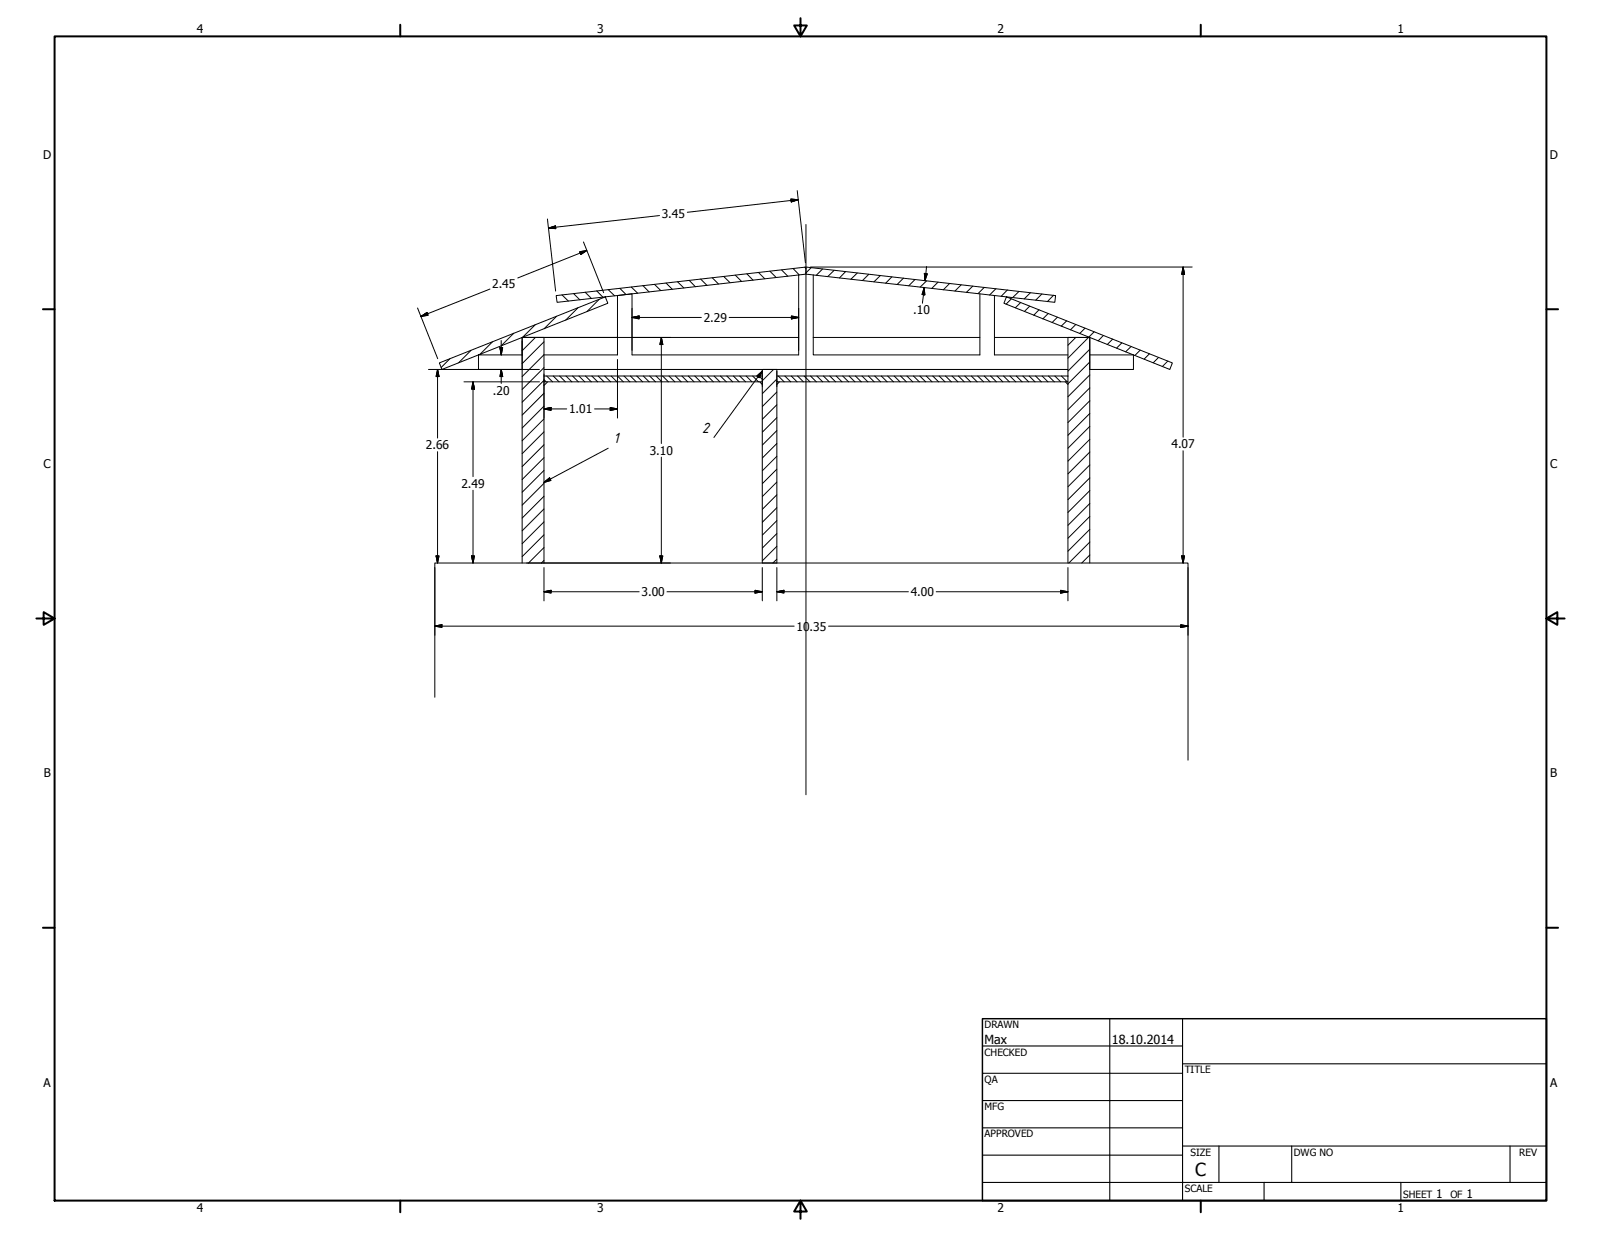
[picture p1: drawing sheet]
<svg xmlns="http://www.w3.org/2000/svg" width="559mm" height="432mm" viewBox="0 0 559 432" stroke-linecap="round" stroke-linejoin="round" font-family="sans-serif">
<g fill="none" stroke="#000" stroke-width=".35">
<path d="M224.4 99.7l2.2 2.2M228.4 99.3l2.2 2.1M232.5 98.8l2.1 2.2M236.5 98.4l2.2 2.1M240.5 97.9l2.2 2.2M244.5 97.4l2.3 2.2M248.6 97l2.2 2.1M252.6 96.5l2.2 2.2M256.7 96.1l2.1 2.1M260.7 95.6l2.1 2.2M264.7 95.1l2.2 2.2M268.7 94.7l2.2 2.1"/>
<path d="M272.8 94.2l2.2 2.2M276.8 93.7l2.2 2.2M280.9 93.3l.4 .4M283.1 93.5l-1.8 1.7M287.1 93.9l-2.2 2.2M291.1 94.4l-2.2 2.1M295.1 94.8l-2.1 2.2M299.2 95.3l-2.2 2.2M303.2 95.8l-2.1 2.1M307.3 96.2l-2.2 2.2M311.3 96.6l-2.2 2.3M315.3 97.1l-2.2 2.2"/>
<path d="M319.3 97.6l-2.1 2.2M323.4 98l-2.2 2.2M327.4 98.5l-2.2 2.1M331.5 98.9l-2.3 2.3M335.5 99.4l-2.2 2.2M339.5 99.9l-2.2 2.1M171.9 119.3l-4.3 4.3M179.3 116.3l-4.3 4.3M182.4 117.8l-.2 .2M186.8 113.3l-4.3 4.4M186.9 117.8l-4.7 4.6M189.9 119.3l-7.7 7.6"/>
<path d="M194.2 110.4l-4.3 4.3M196.2 102.9l2.2 2.2M200.2 102.5l2.2 2.1M201.7 107.4l-4.3 4.4M204.2 102l2.2 2.2M208.3 101.5l2.1 2.3M209.2 104.5l-4.3 4.3M212.3 101.1l2.2 2.2M216.3 100.6l2.2 2.2M220.3 100.2l2.3 2.2M343.5 100.3l-2.1 2.2M347.6 100.8l-2.2 2.2"/>
<path d="M351.6 101.2l-2.2 2.2M353 104.3l-1.8 1.9M355.7 101.7l-2.3 2.2M356.2 105.6l-1.8 1.8M359.4 106.9l-1.8 1.8M359.7 102.2l-2.2 2.1M362.6 108.1l-1.8 1.9M363.7 102.6l-2.2 2.2M365.9 109.4l-1.9 1.9M367.7 103.1l-2.1 2.2M369.1 110.7l-1.9 1.9M372.3 112l-1.9 1.9"/>
<path d="M375.5 117.8l-2.8 2.7M375.5 113.3l-1.9 1.8M378.7 114.6l-1.8 1.8M379.9 117.8l-7.2 7.2M381.9 115.8l-1.9 1.9M385.1 117.1l-1.8 1.9M388.4 118.4l-1.9 1.9M391.5 119.7l-1.8 1.8M157 125.3l-3 3M164.4 122.3l-4.3 4.3M189.9 137.3l-7.7 7.6M189.9 132.8l-7.7 7.6"/>
<path d="M189.9 128.3l-7.7 7.7M189.9 123.8l-7.7 7.6M189.9 132.5l.7 .8M190.8 131.3l2 2M193.1 131.3l2 2M195.3 131.3l2.1 2M197.5 131.3l2.1 2M199.8 131.3l2.1 2M202.1 131.3l2 2M204.3 131.3l2.1 2M206.6 131.3l2 2M208.8 131.3l2 2"/>
<path d="M211.1 131.3l2 2M213.3 131.3l2 2M215.5 131.3l2.1 2M217.8 131.3l2 2M220 131.3l2.1 2M222.2 131.3l2.1 2M224.5 131.3l2.1 2M226.8 131.3l2 2M229 131.3l2 2M231.3 131.3l2 2M233.5 131.3l2 2M235.7 131.3l2 2"/>
<path d="M238 131.3l2 2M240.2 131.3l2.1 2M242.5 131.3l2 2M244.7 131.3l2.1 2M247 131.3l2 2M249.2 131.3l2.1 2M251.5 131.3l2 2M253.7 131.3l2 2M256 131.3l2 2M258.2 131.3l2 2M260.4 131.3l2 2M262.7 131.3l2 2"/>
<path d="M264.9 131.3l1.2 1.1M270 129l-3.9 3.9M271.1 133l.4 .3M271.1 136.8l-5 5.1M271.1 132.3l-5 5.1M271.7 131.3l2 2M273.9 131.3l2.1 2M276.2 131.3l2 2M278.4 131.3l2 2M280.7 131.3l2 2M282.9 131.3l2 2M285.1 131.3l2 2"/>
<path d="M287.4 131.3l2 2M289.6 131.3l2.1 2M291.8 131.3l2.1 2M294.1 131.3l2.1 2M296.4 131.3l2 2M298.6 131.3l2 2M300.9 131.3l2 2M303.1 131.3l2 2M305.3 131.3l2 2M307.6 131.3l2 2M309.8 131.3l2 2M312.1 131.3l2 2"/>
<path d="M314.3 131.3l2.1 2M316.5 131.3l2.1 2M318.8 131.3l2.1 2M321.1 131.3l2 2M323.3 131.3l2 2M325.6 131.3l2 2M327.8 131.3l2 2M330 131.3l2 2M332.3 131.3l2 2M334.5 131.3l2 2M336.7 131.3l2.1 2M339 131.3l2.1 2"/>
<path d="M341.2 131.3l2.1 2M343.5 131.3l2.1 2M345.8 131.3l2 2M348 131.3l2 2M350.3 131.3l2 2M352.5 131.3l2 2M354.7 131.3l2 2M357 131.3l2 2M359.2 131.3l2.1 2M361.4 131.3l2.1 2M363.7 131.3l2.1 2M366 131.3l2 2"/>
<path d="M368.2 131.3l2 2M370.5 131.3l2 2M372.7 131.3h.1M380.4 139.9l-7.7 7.6M380.4 135.4l-7.7 7.6M380.4 130.9l-7.7 7.6M380.4 126.4l-7.7 7.6M380.4 121.9l-7.7 7.6M394.8 121l-1.9 1.8M398 122.2l-1.9 1.9M401.2 123.5l-1.8 1.8M404.4 124.8l-1.9 1.8"/>
<path d="M407.6 126l-1.8 1.9M189.9 159.8l-7.7 7.6M189.9 155.3l-7.7 7.6M189.9 150.7l-7.7 7.7M189.9 146.2l-7.7 7.7M189.9 141.8l-7.7 7.6M271.1 159.3l-5 5M271.1 154.8l-5 5.1M271.1 145.8l-5 5.1M271.1 150.3l-5 5.1M271.1 141.3l-5 5.1M380.4 157.8l-7.7 7.6"/>
<path d="M380.4 153.4l-7.7 7.6M380.4 148.8l-7.7 7.7M380.4 144.3l-7.7 7.7M189.9 177.7l-7.7 7.6M189.9 173.2l-7.7 7.6M189.9 168.7l-7.7 7.6M189.9 164.2l-7.7 7.6M271.1 177.2l-5 5.1M271.1 172.7l-5 5.1M271.1 163.8l-5 5M271.1 168.3l-5 5.1M380.4 175.8l-7.7 7.6"/>
<path d="M380.4 171.3l-7.7 7.6M380.4 166.8l-7.7 7.6M380.4 162.3l-7.7 7.6M189.9 195.6l-.9 .9M189.9 191.1l-5.4 5.4M189.9 186.7l-7.7 7.6M189.9 182.2l-7.7 7.6M271.1 190.7l-5 5.1M271.1 195.2l-1.4 1.3M271.1 186.2l-5 5.1M271.1 181.7l-5 5.1M380.4 193.7l-2.8 2.8"/>
<path d="M380.4 189.2l-7.3 7.3M380.4 184.8l-7.7 7.6M380.4 180.3l-7.7 7.6"/>
</g>
<g fill="none" stroke="#000" stroke-width=".7">
<path d="M19 12.7h520.8v406.4h-520.8zM139.7 8.6v4.1M279.4 6.3v6.4l-2.2-3.8h4.4l-2.2 3.8M419.1 8.6v4.1M15 107.9h4M539.8 107.9h4M12.7 215.9h6.3l-3.8-2.2v4.4l3.8-2.2M539.8 215.9l3.8 2.2v-4.4l-3.8 2.2h6.3M15 323.8h4M539.8 323.8h4M139.7 419.1v4.1M279.4 419.1l2.2 3.8h-4.4l2.2-3.8v6.3"/>
<path d="M419.1 419.1v4.1"/>
</g>
<g fill="none" stroke="#000" stroke-width=".38">
<path d="M387.3 355.6v63.5M412.7 355.6v63.5M342.9 365.1h69.8M342.9 374.6h69.8M412.7 371.3h127.1M342.9 384.2h69.8M342.9 393.7h69.8M342.9 412.7h196.9M342.9 403.2h69.8M412.7 400h127.1M425.4 400v12.7M441.2 412.7v6.4"/>
<path d="M450.8 400v12.7M488.9 412.7v6.4M527 400v12.7"/>
</g>
<path d="M342.9 355.6h196.9v63.5h-196.9z" fill="none" stroke="#000" stroke-width=".51"/>
<g fill="none" stroke="#000" stroke-width=".35">
<path d="M281.3 78.4v199M278.8 95.9v28h-58.2v-21.3l-5.1 .6v20.7h-25.6M281.3 93.2l87.1 10-.2 2.3-86.9-9.8M283.8 95.9v28h58.2v-21.3M182.2 119.1v9.9h-15.2v-5.1l-12.8 5.1-.8-2.3 57.9-23.1 .9 2.3-45.2 18h15.2M194.1 103.2l87.2-10v2.5l-86.9 9.8zM215.5 117.8h-33.3v78.7M220.6 117.8h58.2M283.8 117.8h58.2M347.1 117.8h33.3v78.7M347.1 103.2v20.7h25.6M351.3 103.6l57.9 23.1-.9 2.3-57.9-23.1z"/>
<path d="M182.2 124v-6.2h7.7v11.2M189.9 133.3h76.2M189.9 131.3h76.2M191.1 133.3l-1.2 1.3M265.2 133.3l.9 .9M266.1 129h5v67.5h-5zM271.1 133.3h101.6M271.1 131.3h101.6M272 133.3l-.9 .9M371.9 133.3l.8 .9M380.4 123.9h15.2v5.1h-15.2v-11.2h-7.7v11.2M189.9 196.5v-67.5h182.8v67.5"/>
<path d="M151.8 243.4v-46.9h262.9v68.9"/>
</g>
<g fill="none" stroke="#000" stroke-width=".35">
<path d="M191.1 76.5l2.8 25.1M191.5 79.6l2.4-.7 .1 .9zM230.2 75.2l-38.7 4.4M276 69.5l2.6 .2-2.4 .8zM278.3 66.5l2.8 25.2M278.6 69.7l-38.7 4.4M202.3 87.9l2.5-.5-2.1 1.4zM203.6 84.5l7.1 17.7M204.8 87.4l-24.1 9.6M282.9 93.2h133.2M322.6 95.4l1.1 .2-.9 2.4zM323.4 93l-.6 5"/>
<path d="M412.9 93.2l.5 2.6h-1zM412.9 93.2v59.4M145.7 107.5l7.1 17.7M146.9 110.5l2.1-1.4 .4 .9zM171 100.9l-24.1 9.6M174.9 118.9v5M183.8 117.8h50.2M220.6 110.8l2.5-.5v1zM220.6 110.8h24.2M220.6 107.6v14.7M230.8 117.8l.5 2.5h-1zM230.8 117.8v37"/>
<path d="M254.5 110.8h24.3M276.2 110.3l2.6 .5-2.6 .5zM278.8 107.6v14.7M322.6 100.4l.2 2.5-1-.1zM322.6 100.4l-.7 5.5M149.5 129h38.8M152.7 129l.5 2.4h-1zM152.7 129v23.9M161.9 133.3h26.4M165.1 133.3l.5 2.5h-1zM165.1 133.3v33.1M174.5 121.3h1l-.6 2.6z"/>
<path d="M174.9 129l.6 2.4h-1zM174.9 129v4.9M189.9 130.6v15.3M215.5 125.5v20.4M152.7 157.7v38.8M189.9 142.7l2.4-.5v1.1zM189.9 142.7h7.9M207.5 142.7h8M213 142.2l2.5 .5-2.5 .6zM230.8 159.6v36.9M412.9 157.4v39.1M165.1 171.1v25.4"/>
<path d="M151.8 198.1v23.6M152.2 194.1h1l-.5 2.4zM164.6 194.1h1l-.5 2.4zM183.8 196.5h50.2M189.9 198.1v11.6M230.3 194.1h1l-.5 2.4zM266.1 198.1v11.6M271.1 198.1v11.6M372.7 198.1v11.6M412.4 194.1h1l-.5 2.4zM414.7 198.1v23.6M151.8 218.6l2.4-.5v.9z"/>
<path d="M151.8 218.6h125.4M189.9 206.6l2.4-.5v.9zM189.9 206.6h33.2M232.8 206.6h33.3M263.5 206.1l2.6 .5-2.6 .4zM271.1 206.6l2.5-.5v.9zM271.1 206.6h46M289.2 218.6h125.5M326.8 206.6h45.9M370.2 206.1l2.5 .5-2.5 .4zM412.1 218.1l2.6 .5-2.6 .4z"/>
</g>
<g fill="#000" stroke="#000" stroke-width=".35">
<path d="M191.5 79.6l2.4-.7zM191.5 79.6l2.4-.7 .1 .9zM276.2 70.5l2.4-.8zM276 69.5l2.6 .2-2.4 .8zM202.7 88.8l2.1-1.4zM202.3 87.9l2.5-.5-2.1 1.4zM322.6 95.4l.2 2.6zM322.6 95.4l1.1 .2-.9 2.4zM412.9 93.2l.5 2.6zM412.9 93.2l.5 2.6h-1zM146.9 110.5l2.1-1.4zM146.9 110.5l2.1-1.4 .4 .9z"/>
<path d="M220.6 110.8l2.5-.5zM220.6 110.8l2.5-.5v1zM276.2 111.3l2.6-.5zM276.2 110.3l2.6 .5-2.6 .5zM322.6 100.4l.2 2.5zM322.6 100.4l.2 2.5-1-.1zM152.7 129l.5 2.4zM152.7 129l.5 2.4h-1zM165.1 133.3l.5 2.5zM165.1 133.3l.5 2.5h-1zM174.5 121.3l.4 2.6zM174.5 121.3h1l-.6 2.6z"/>
<path d="M174.9 129l.6 2.4zM174.9 129l.6 2.4h-1zM230.8 117.8l.5 2.5zM230.8 117.8l.5 2.5h-1zM189.9 142.7l2.4-.5zM189.9 142.7l2.4-.5v1.1zM213 143.3l2.5-.6zM213 142.2l2.5 .5-2.5 .6zM152.2 194.1l.5 2.4zM152.2 194.1h1l-.5 2.4zM164.6 194.1l.5 2.4zM164.6 194.1h1l-.5 2.4z"/>
<path d="M230.3 194.1l.5 2.4zM230.3 194.1h1l-.5 2.4zM412.4 194.1l.5 2.4zM412.4 194.1h1l-.5 2.4zM151.8 218.6l2.4-.5zM151.8 218.6l2.4-.5v.9zM189.9 206.6l2.4-.5zM189.9 206.6l2.4-.5v.9zM263.5 207l2.6-.4zM263.5 206.1l2.6 .5-2.6 .4zM271.1 206.6l2.5-.5zM271.1 206.6l2.5-.5v.9z"/>
<path d="M370.2 207l2.5-.4zM370.2 206.1l2.5 .5-2.5 .4zM412.1 219l2.6-.4zM412.1 218.1l2.6 .5-2.6 .4z"/>
</g>
<path d="M264.2 131.3l1.9-1.8-1.1 2.3zM266.1 129.5l-16.9 23.2M212.3 156.5l-22.4 11.9M189.9 168.4l1.9-1.6 .5 .9z" fill="none" stroke="#000" stroke-width=".35"/>
<path d="M266.1 129.5l-1.1 2.3zM264.2 131.3l1.9-1.8-1.1 2.3zM189.9 168.4l1.9-1.6zM189.9 168.4l1.9-1.6 .5 .9z" fill="#000" stroke="#000" stroke-width=".35"/>
<text font-size="6.3" x="417.2" y="410.6">C</text>
<g font-size="5">
<text x="214.1" y="154.7">1</text>
<text x="244.9" y="151">2</text>
</g>
<g font-size="4.4">
<text x="343.7" y="364.3">Max</text>
<text x="388.1" y="364.3">18.10.2014</text>
</g>
<g font-size="4.2">
<text x="68.7" y="11.7">4</text>
<text x="208.4" y="11.7">3</text>
<text x="348.1" y="11.7">2</text>
<text x="487.8" y="11.7">1</text>
<text x="15.1" y="55.5">D</text>
<text x="540.9" y="55.5">D</text>
<text x="230.9" y="76.2">3.45</text>
<text x="171.8" y="100.5">2.45</text>
<text x="245.6" y="112.3">2.29</text>
<text x="318.8" y="109.7">.10</text>
<text x="172" y="137.7">.20</text>
<text x="198.6" y="144.3">1.01</text>
<text x="148.7" y="156.8">2.66</text>
<text x="226.8" y="158.7">3.10</text>
<text x="408.9" y="156.5">4.07</text>
<text x="15.2" y="163.4">C</text>
<text x="541" y="163.4">C</text>
<text x="161" y="170.3">2.49</text>
<text x="223.9" y="208.1">3.00</text>
<text x="317.9" y="208.1">4.00</text>
<text x="278" y="220.1">10.35</text>
<text x="15.3" y="271.4">B</text>
<text x="541.1" y="271.4">B</text>
<text x="15.2" y="379.3">A</text>
<text x="541" y="379.3">A</text>
<text x="501.3" y="418.3">1</text>
<text x="511.8" y="418.3">1</text>
<text x="68.7" y="423.2">4</text>
<text x="208.4" y="423.2">3</text>
<text x="348.1" y="423.2">2</text>
<text x="487.8" y="423.2">1</text>
</g>
<g font-size="3.5">
<text x="343.7" y="358.9">DRAWN</text>
<text x="343.7" y="368.5">CHECKED</text>
<text x="413.5" y="374.6">TITLE</text>
<text x="343.7" y="378">QA</text>
<text x="343.7" y="387.5">MFG</text>
<text x="343.7" y="397.1">APPROVED</text>
<text x="415.5" y="403.4">SIZE</text>
<text x="451.6" y="403.4">DWG NO</text>
<text x="530.3" y="403.4">REV</text>
<text x="413.5" y="416.1">SCALE</text>
<text x="489.7" y="418.3">SHEET</text>
<text x="506.2" y="418.3">OF</text>
</g>
</svg>
